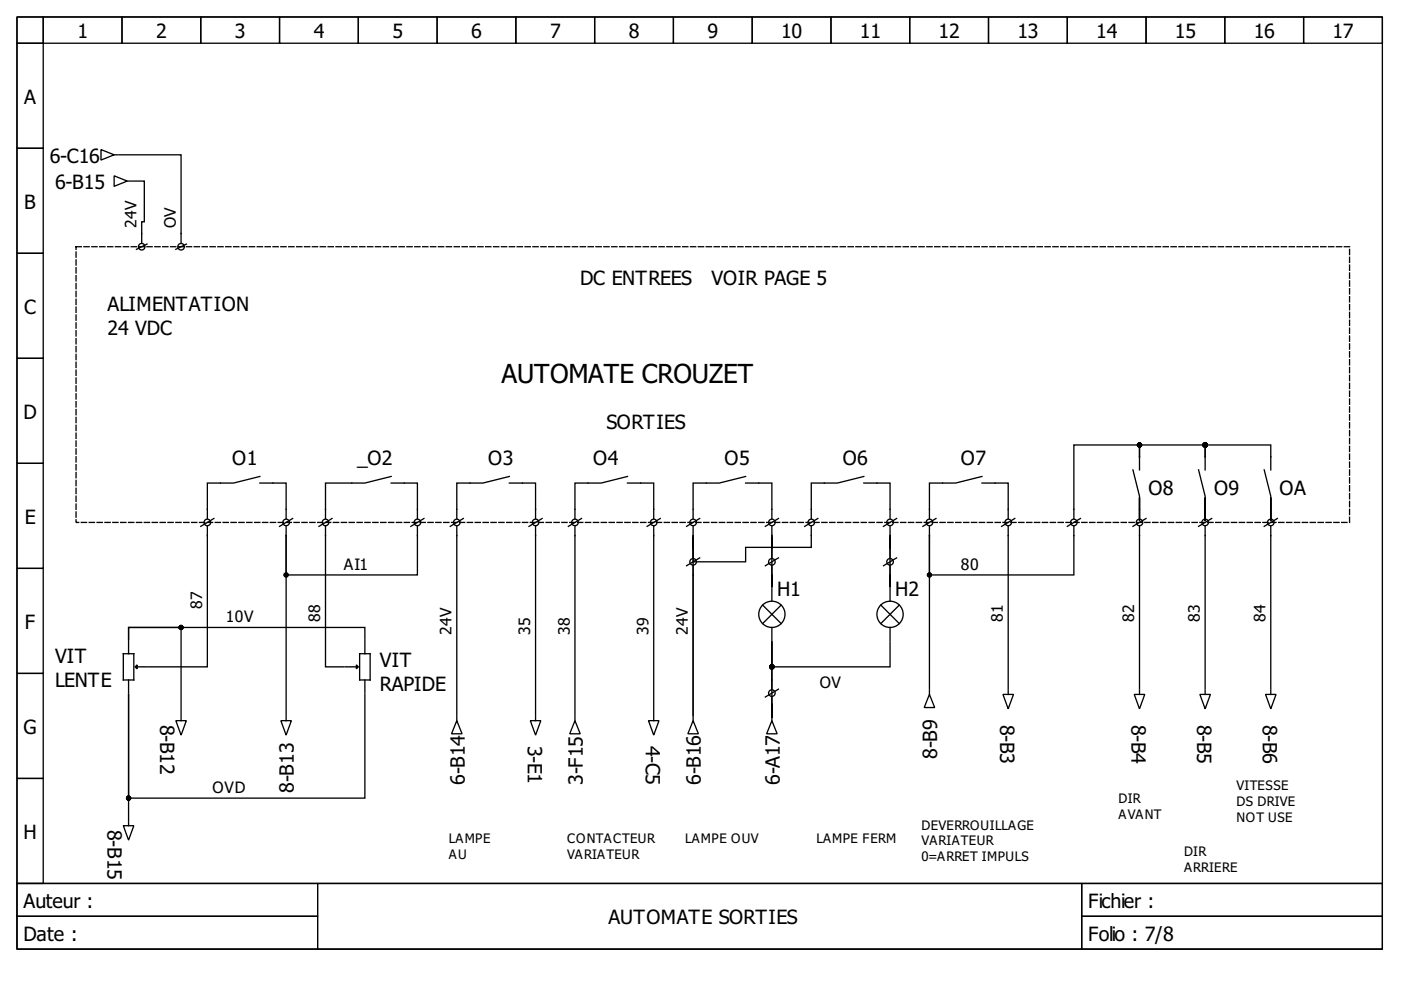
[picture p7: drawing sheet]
<svg xmlns="http://www.w3.org/2000/svg" width="297mm" height="210mm" viewBox="0 0 297 210" stroke-linecap="round" stroke-linejoin="round" font-family="sans-serif">
<g fill="none" stroke="#000" stroke-width=".28">
<path d="M3.6 3.6h289.5v183.7h-289.5zM3.6 3.6h5.6v5.6h-5.6zM3.6 9.2h5.6v22.2h-5.6zM9.2 3.6h16.7v5.6h-16.7zM25.9 3.6h16.7v5.6h-16.7zM42.6 3.6h16.7v5.6h-16.7zM59.3 3.6h16.7v5.6h-16.7zM76 3.6h16.7v5.6h-16.7zM92.7 3.6h16.7v5.6h-16.7zM109.4 3.6h16.7v5.6h-16.7zM126.1 3.6h16.7v5.6h-16.7zM142.8 3.6h16.7v5.6h-16.7z"/>
<path d="M159.5 3.6h16.7v5.6h-16.7zM176.2 3.6h16.7v5.6h-16.7zM192.9 3.6h16.7v5.6h-16.7zM209.6 3.6h16.7v5.6h-16.7zM226.3 3.6h16.7v5.6h-16.7zM243 3.6h16.7v5.6h-16.7zM259.7 3.6h16.7v5.6h-16.7zM276.4 3.6h16.7v5.6h-16.7zM3.6 31.4h5.6v22.3h-5.6zM21.4 31.7l2.8 1.1-2.8 1.1zM24.2 37.3l2.8 1.1-2.8 1.1zM24.2 32.8h.8"/>
<path d="M25.3 32.8h13.1v18.7M27 38.4h.8M28.1 38.4h2.5v8.6h-.6v4.5M3.6 53.7h5.6v22.3h-5.6zM31.2 51.8l-2.3 1.1M39.5 51.8l-2.2 1.1M3.6 76h5.6v22.2h-5.6zM3.6 98.2h5.6v22.3h-5.6zM240.2 99.6l1.4 5.6v4.7M241.6 96.8v-2.5h-13.9v15.6M241.6 96.8v-2.5h13.9v2.5M241.6 96.8v2.8"/>
<path d="M254.1 99.6l1.4 5.6v4.7M255.5 96.8v-2.5h13.9v5.3M255.5 96.8v2.8M268 99.6l1.4 5.6v4.7M44 111.6v29.8h-12.3M45.4 109.9l-2.8 1.7M55.1 101l-5.6 1.4h-5.5v7.5M55.1 102.4h5.6v7.5M60.7 113.6v38.1M60.7 111.6v2M62.1 109.9l-2.8 1.7M69 111.6v29.8h3.9"/>
<path d="M70.4 109.9l-2.8 1.7M82.9 101l-5.5 1.4h-8.4v7.5M82.9 102.4h5.6v7.5M88.5 111.6v10.3h-27.8v-8.3M89.9 109.9l-2.8 1.7M96.8 111.6v40.1M98.2 109.9l-2.7 1.7M108 101l-5.6 1.4h-5.6v7.5M108 102.4h5.6v7.5M113.6 111.6v40.1M114.9 109.9l-2.7 1.7M121.9 111.6v40.1"/>
<path d="M123.3 109.9l-2.8 1.7M133 101l-5.5 1.4h-5.6v7.5M133 102.4h5.6v7.5M138.6 111.6v40.1M140 109.9l-2.8 1.7M147 113.6v38.1v-31.7M147 113.6v2.7M147 111.6v2M147 116.3v2M148.3 118.3l-2.7 1.7M148.3 109.9l-2.7 1.7M158.1 101l-5.6 1.4h-5.5v7.5"/>
<path d="M158.1 102.4h5.6v7.5M163.7 113.6v10.8v-4.4M163.7 113.6v4.7M163.7 111.6v2M165 118.3l-2.7 1.7M165 109.9l-2.7 1.7M172 111.6v4.5h-13.9v3h-11.1v-5.3v2.5M173.4 109.9l-2.8 1.7M183.1 101l-5.5 1.4h-5.6v7.5M183.1 102.4h5.6v7.5M188.7 113.6v10.8v-4.4M188.7 113.6v4.7"/>
<path d="M188.7 111.6v2M190.1 118.3l-2.8 1.7M190.1 109.9l-2.8 1.7M197.1 113.6v32.5M197.1 111.6v2M198.4 109.9l-2.7 1.7M208.2 101l-5.6 1.4h-5.5v7.5M208.2 102.4h5.6v7.5M213.8 111.6v34.5M215.2 109.9l-2.8 1.7M227.7 111.6v10.3h-30.6v-8.3M229.1 109.9l-2.8 1.7"/>
<path d="M241.6 105.5v5zM241.6 111.6v34.5M243 109.9l-2.8 1.7M255.5 105.5v5zM255.5 111.6v34.5M256.9 109.9l-2.8 1.7M269.4 105.5v5zM269.4 111.6v34.5M270.8 109.9l-2.8 1.7M3.6 120.5h5.6v22.3h-5.6zM26.1 138.6h2.3v5.6h-2.3zM27.3 135.8v2.8"/>
<path d="M76.3 138.6h2.2v5.6h-2.2zM77.4 135.5v-2.5h-50.1v2.5v-2.5h11.1v18.7M77.4 135.8v2.8M161.7 128.3l3.9 3.9M163.7 136.1v5.3h25v-5.3M163.7 136.1v16.1v-4.4M163.7 136.1v10M163.7 124.7v2.8M163.7 133v2.8M165.6 128.3l-3.9 3.9M186.8 128.3l3.9 3.9M188.7 124.7v2.8"/>
<path d="M188.7 133v2.8M190.7 128.3l-3.9 3.9M3.6 142.8h5.6v22.2h-5.6zM27.3 144.2v2.8M29.1 141.4h2.3M37.3 152.8h2.2l-1.1 3.1zM38.4 152v.8M59.5 152.8h2.3l-1.1 3.1zM60.7 152v.8M73.2 141.4h2.4M77.4 147.2v22h-50.1v-22v26.8M77.4 144.2v2.8"/>
<path d="M96.8 152.8l1.2 2.8h-2.3zM96.8 152v.8M112.4 152.8h2.3l-1.1 3.1zM113.6 152v.8M121.9 152.8l1.1 2.8h-2.2zM121.9 152v.8M137.5 152.8h2.2l-1.1 3.1zM138.6 152v.8M147 152.8l1.1 2.8h-2.3zM147 152v.8M163.7 152.8l1.1 2.8h-2.3zM163.7 152v.8"/>
<path d="M165 146.1l-2.7 1.7M197.1 147.2l1.1 2.8h-2.3zM197.1 146.4v.8M212.6 147.2h2.3l-1.1 3.1zM213.8 146.4v.8M240.5 147.2h2.2l-1.1 3.1zM241.6 146.4v.8M254.4 147.2h2.2l-1.1 3.1zM255.5 146.4v.8M268.3 147.2h2.2l-1.1 3.1zM269.4 146.4v.8M3.6 165h5.6v22.3h-5.6z"/>
<path d="M26.1 175.1h2.3l-1.1 3zM27.3 174.2v.9M3.6 187.3h289.5v13.9h-289.5z"/>
<circle cx="30" cy="52.3" r=".7"/>
<circle cx="38.4" cy="52.3" r=".7"/>
<circle cx="44" cy="110.8" r=".7"/>
<circle cx="60.7" cy="110.8" r=".7"/>
<circle cx="69" cy="110.8" r=".7"/>
<circle cx="88.5" cy="110.8" r=".7"/>
<circle cx="96.8" cy="110.8" r=".7"/>
<circle cx="113.6" cy="110.8" r=".7"/>
<circle cx="121.9" cy="110.8" r=".7"/>
<circle cx="138.6" cy="110.8" r=".7"/>
<circle cx="147" cy="110.8" r=".7"/>
<circle cx="147" cy="119.1" r=".7"/>
<circle cx="163.7" cy="119.1" r=".7"/>
<circle cx="163.7" cy="110.8" r=".7"/>
<circle cx="172" cy="110.8" r=".7"/>
<circle cx="188.7" cy="119.1" r=".7"/>
<circle cx="188.7" cy="110.8" r=".7"/>
<circle cx="197.1" cy="110.8" r=".7"/>
<circle cx="213.8" cy="110.8" r=".7"/>
<circle cx="227.7" cy="110.8" r=".7"/>
<circle cx="241.6" cy="110.8" r=".7"/>
<circle cx="255.5" cy="110.8" r=".7"/>
<circle cx="269.4" cy="110.8" r=".7"/>
<circle cx="163.7" cy="130.3" r="2.78"/>
<circle cx="188.7" cy="130.3" r="2.78"/>
<circle cx="163.7" cy="147" r=".7"/>
</g>
<path d="M3.6 187.3h63.7v7h-63.7zM3.6 194.3h63.7v6.9h-63.7zM67.3 187.3h162v13.9h-162zM229.3 187.3h63.8v7h-63.8zM229.3 194.3h63.8v6.9h-63.8z" fill="none" stroke="#000" stroke-width=".21"/>
<path d="M16.1 52.3h270v58.5h-270z" fill="none" stroke="#000" stroke-width=".28" stroke-dasharray="1.1 .6"/>
<g fill="#000" stroke="#000" stroke-width=".28">
<path d="M29.1 141v.8l-.4-.4z" fill-rule="evenodd"/>
<path d="M75.6 141l.4 .4-.4 .4z" fill-rule="evenodd"/>
<circle cx="241.6" cy="94.3" r=".42"/>
<circle cx="255.5" cy="94.3" r=".42"/>
<circle cx="38.4" cy="133" r=".42"/>
<circle cx="60.7" cy="121.9" r=".42"/>
<circle cx="197.1" cy="121.9" r=".42"/>
<circle cx="163.7" cy="141.4" r=".42"/>
<circle cx="27.3" cy="169.2" r=".42"/>
</g>
<text font-size="5.6" x="106.3" y="81.3">AUTOMATE CROUZET</text>
<g font-size="4.2">
<text x="16.4" y="8.1">1</text>
<text x="33.1" y="8.1">2</text>
<text x="49.8" y="8.1">3</text>
<text x="66.5" y="8.1">4</text>
<text x="83.2" y="8.1">5</text>
<text x="99.9" y="8.1">6</text>
<text x="116.6" y="8.1">7</text>
<text x="133.3" y="8.1">8</text>
<text x="150" y="8.1">9</text>
<text x="165.6" y="8.1">10</text>
<text x="182.3" y="8.1">11</text>
<text x="199" y="8.1">12</text>
<text x="215.7" y="8.1">13</text>
<text x="232.4" y="8.1">14</text>
<text x="249.1" y="8.1">15</text>
<text x="265.8" y="8.1">16</text>
<text x="282.5" y="8.1">17</text>
<text x="5.1" y="22">A</text>
<text x="10.6" y="34.5">6-C16</text>
<text x="11.7" y="40.1">6-B15</text>
<text x="5.1" y="44.2">B</text>
<text x="22.8" y="66">ALIMENTATION</text>
<text x="123" y="60.4">DC ENTREES</text>
<text x="150.9" y="60.4">VOIR PAGE 5</text>
<text x="5.1" y="66.5">C</text>
<text x="22.8" y="71">24 VDC</text>
<text x="5" y="88.8">D</text>
<text x="128.6" y="91">SORTIES</text>
<text x="49.2" y="98.5">O1</text>
<text x="75.7" y="98.5">_O2</text>
<text x="103.5" y="98.5">O3</text>
<text x="125.8" y="98.5">O4</text>
<text x="153.6" y="98.5">O5</text>
<text x="178.7" y="98.5">O6</text>
<text x="203.7" y="98.5">O7</text>
<text x="243.5" y="104.9">O8</text>
<text x="257.4" y="104.9">O9</text>
<text x="271.3" y="104.9">OA</text>
<text x="5.3" y="111">E</text>
<text x="164.8" y="126.4">H1</text>
<text x="189.8" y="126.4">H2</text>
<text x="5.3" y="133.3">F</text>
<text x="11.7" y="140.6">VIT</text>
<text x="80.6" y="141.5">VIT</text>
<text x="11.7" y="145.6">LENTE</text>
<text x="80.6" y="146.5">RAPIDE</text>
<text x="5" y="155.6">G</text>
<text x="33.9" y="153.6" transform="rotate(90 33.9 153.6)">8-B12</text>
<text x="212.1" y="153.6" transform="rotate(90 212.1 153.6)">8-B3</text>
<text x="239.9" y="153.6" transform="rotate(90 239.9 153.6)">8-B4</text>
<text x="253.8" y="153.6" transform="rotate(90 253.8 153.6)">8-B5</text>
<text x="267.8" y="153.6" transform="rotate(90 267.8 153.6)">8-B6</text>
<text x="111.9" y="158.1" transform="rotate(90 111.9 158.1)">3-E1</text>
<text x="136.9" y="158.1" transform="rotate(90 136.9 158.1)">4-C5</text>
<text x="198.7" y="160.9" transform="rotate(-90 198.7 160.9)">8-B9</text>
<text x="98.5" y="166.4" transform="rotate(-90 98.5 166.4)">6-B14</text>
<text x="123.6" y="166.4" transform="rotate(-90 123.6 166.4)">3-F15</text>
<text x="148.6" y="166.4" transform="rotate(-90 148.6 166.4)">6-B16</text>
<text x="165.3" y="166.4" transform="rotate(-90 165.3 166.4)">6-A17</text>
<text x="62.3" y="168.1" transform="rotate(-90 62.3 168.1)">8-B13</text>
<text x="5" y="177.9">H</text>
<text x="22.8" y="175.9" transform="rotate(90 22.8 175.9)">8-B15</text>
<text x="5" y="192.5">Auteur :</text>
<text x="129" y="195.9">AUTOMATE SORTIES</text>
<text x="230.7" y="192.5">Fichier :</text>
<text x="5" y="199.4">Date :</text>
<text x="230.7" y="199.4">Folio : 7/8</text>
</g>
<g font-size="3.3">
<text x="28.9" y="48.4" transform="rotate(-90 28.9 48.4)">24V</text>
<text x="37.3" y="48.4" transform="rotate(-90 37.3 48.4)">OV</text>
<text x="72.9" y="120.8">AI1</text>
<text x="203.7" y="120.8">80</text>
<text x="42.8" y="129.1" transform="rotate(-90 42.8 129.1)">87</text>
<text x="47.9" y="131.9">10V</text>
<text x="67.9" y="131.9" transform="rotate(-90 67.9 131.9)">88</text>
<text x="212.6" y="131.9" transform="rotate(-90 212.6 131.9)">81</text>
<text x="240.5" y="131.9" transform="rotate(-90 240.5 131.9)">82</text>
<text x="254.4" y="131.9" transform="rotate(-90 254.4 131.9)">83</text>
<text x="268.3" y="131.9" transform="rotate(-90 268.3 131.9)">84</text>
<text x="95.7" y="134.7" transform="rotate(-90 95.7 134.7)">24V</text>
<text x="112.4" y="134.7" transform="rotate(-90 112.4 134.7)">35</text>
<text x="120.8" y="134.7" transform="rotate(-90 120.8 134.7)">38</text>
<text x="137.5" y="134.7" transform="rotate(-90 137.5 134.7)">39</text>
<text x="145.8" y="134.7" transform="rotate(-90 145.8 134.7)">24V</text>
<text x="173.8" y="145.8">OV</text>
<text x="45.1" y="168.1">OVD</text>
</g>
<g font-size="2.8">
<text x="262.2" y="167.6">VITESSE</text>
<text x="237.1" y="170.3">DIR</text>
<text x="237.1" y="173.7">AVANT</text>
<text x="262.2" y="170.9">DS DRIVE</text>
<text x="95.2" y="178.7">LAMPE</text>
<text x="120.2" y="178.7">CONTACTEUR</text>
<text x="145.3" y="178.7">LAMPE OUV</text>
<text x="173.1" y="178.7">LAMPE FERM</text>
<text x="195.4" y="175.9">DEVERROUILLAGE</text>
<text x="195.4" y="179.2">VARIATEUR</text>
<text x="262.2" y="174.2">NOT USE</text>
<text x="95.2" y="182">AU</text>
<text x="120.2" y="182">VARIATEUR</text>
<text x="195.4" y="182.6">0=ARRET IMPULS</text>
<text x="251.1" y="181.5">DIR</text>
<text x="251.1" y="184.8">ARRIERE</text>
</g>
</svg>
